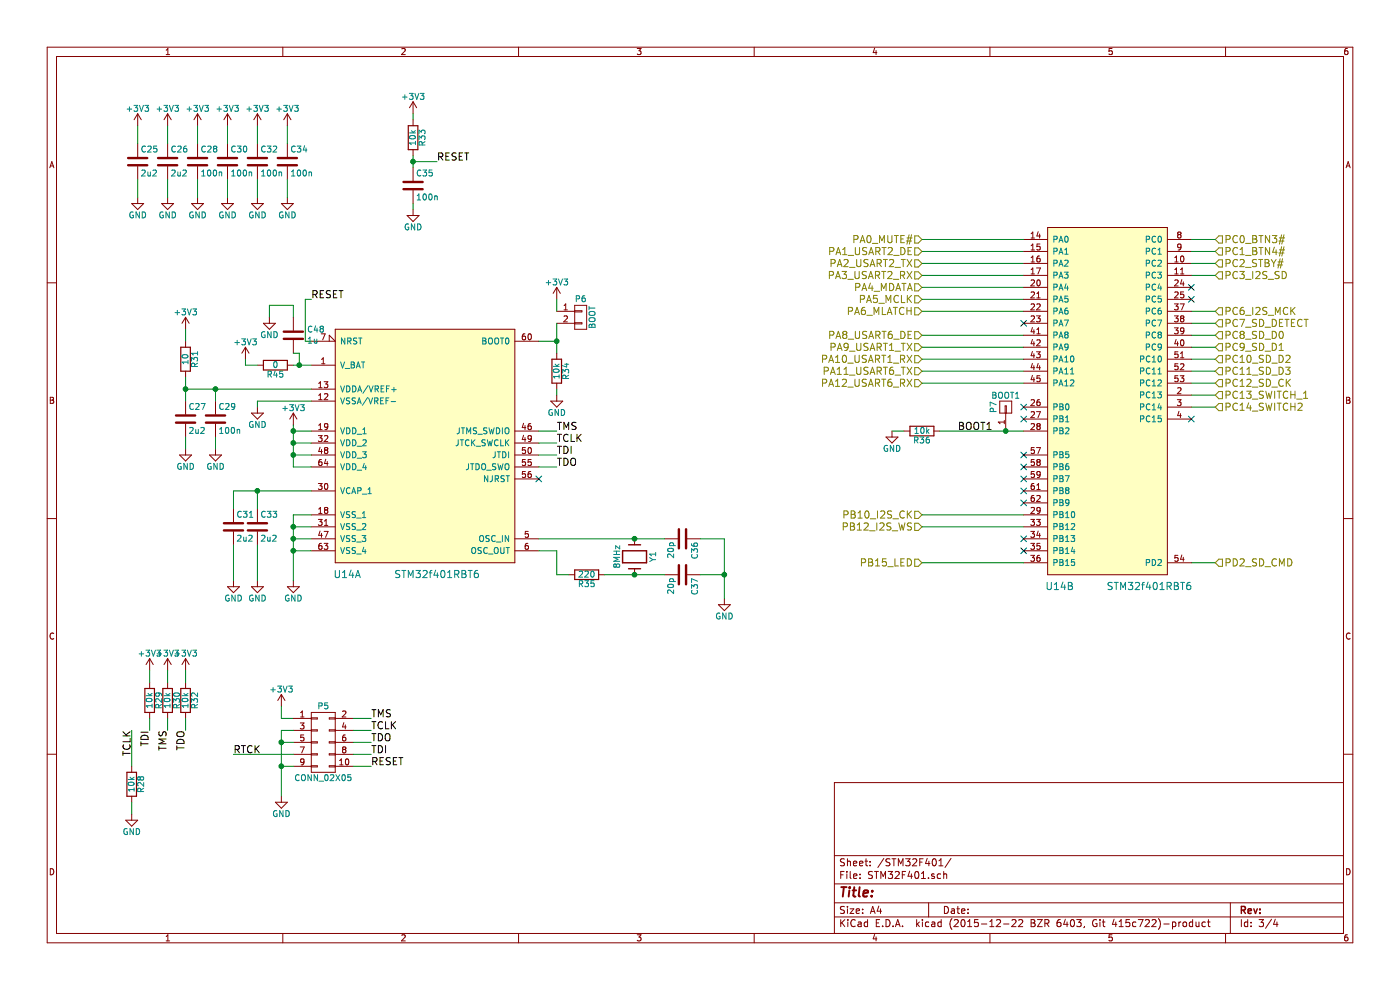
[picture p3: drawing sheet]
EESchema Schematic File Version 2
LIBS:power
LIBS:device
LIBS:transistors
LIBS:conn
LIBS:linear
LIBS:regul
LIBS:74xx
LIBS:cmos4000
LIBS:adc-dac
LIBS:memory
LIBS:xilinx
LIBS:microcontrollers
LIBS:dsp
LIBS:microchip
LIBS:analog_switches
LIBS:motorola
LIBS:texas
LIBS:intel
LIBS:audio
LIBS:interface
LIBS:digital-audio
LIBS:philips
LIBS:display
LIBS:cypress
LIBS:siliconi
LIBS:opto
LIBS:atmel
LIBS:contrib
LIBS:valves
LIBS:connectors
LIBS:ICs
LIBS:PowerAmps
LIBS:Spannungsregler
LIBS:stm32f4discovery
LIBS:Audioplayer_OG_Prototyp-cache
EELAYER 25 0
EELAYER END
$Descr A4 11693 8268
encoding utf-8
Sheet 3 4
Title ""
Date ""
Rev ""
Comp ""
Comment1 ""
Comment2 ""
Comment3 ""
Comment4 ""
$EndDescr
$Comp
L STM32f401RBT6 U14
U 1 1
P 2800 4700
F 0 "U14" H 2900 4600 60  0000 C CNN
F 1 "STM32f401RBT6" H 3650 4600 60  0000 C CNN
F 2 "Housings_QFP:LQFP-64_10x10mm_Pitch0.5mm" H 2800 4700 60  0001 C CNN
F 3 "" H 2800 4700 60  0000 C CNN
	1    2800 4700
	1    0    0    -1  
$EndComp
$Comp
L GND #PWR108
U 1 1
P 2450 4850
F 0 "#PWR108" H 2450 4600 50  0001 C CNN
F 1 "GND" H 2450 4700 50  0000 C CNN
F 2 "" H 2450 4850 50  0000 C CNN
F 3 "" H 2450 4850 50  0000 C CNN
	1    2450 4850
	1    0    0    -1  
$EndComp
$Comp
L GND #PWR100
U 1 1
P 2150 3400
F 0 "#PWR100" H 2150 3150 50  0001 C CNN
F 1 "GND" H 2150 3250 50  0000 C CNN
F 2 "" H 2150 3400 50  0000 C CNN
F 3 "" H 2150 3400 50  0000 C CNN
	1    2150 3400
	1    0    0    -1  
$EndComp
$Comp
L +3V3 #PWR107
U 1 1
P 2450 3550
F 0 "#PWR107" H 2450 3400 50  0001 C CNN
F 1 "+3V3" H 2450 3690 50  0000 C CNN
F 2 "" H 2450 3550 50  0000 C CNN
F 3 "" H 2450 3550 50  0000 C CNN
	1    2450 3550
	1    0    0    -1  
$EndComp
$Comp
L C C33
U 1 1
P 2150 4400
F 0 "C33" H 2175 4500 50  0000 L CNN
F 1 "2u2" H 2175 4300 50  0000 L CNN
F 2 "Capacitors_SMD:C_0603_HandSoldering" H 2188 4250 50  0001 C CNN
F 3 "" H 2150 4400 50  0000 C CNN
	1    2150 4400
	1    0    0    -1  
$EndComp
$Comp
L C C31
U 1 1
P 1950 4400
F 0 "C31" H 1975 4500 50  0000 L CNN
F 1 "2u2" H 1975 4300 50  0000 L CNN
F 2 "Capacitors_SMD:C_0603_HandSoldering" H 1988 4250 50  0001 C CNN
F 3 "" H 1950 4400 50  0000 C CNN
	1    1950 4400
	1    0    0    -1  
$EndComp
$Comp
L GND #PWR101
U 1 1
P 2150 4850
F 0 "#PWR101" H 2150 4600 50  0001 C CNN
F 1 "GND" H 2150 4700 50  0000 C CNN
F 2 "" H 2150 4850 50  0000 C CNN
F 3 "" H 2150 4850 50  0000 C CNN
	1    2150 4850
	1    0    0    -1  
$EndComp
$Comp
L GND #PWR96
U 1 1
P 1950 4850
F 0 "#PWR96" H 1950 4600 50  0001 C CNN
F 1 "GND" H 1950 4700 50  0000 C CNN
F 2 "" H 1950 4850 50  0000 C CNN
F 3 "" H 1950 4850 50  0000 C CNN
	1    1950 4850
	1    0    0    -1  
$EndComp
$Comp
L C C26
U 1 1
P 1400 1350
F 0 "C26" H 1425 1450 50  0000 L CNN
F 1 "2u2" H 1425 1250 50  0000 L CNN
F 2 "Capacitors_SMD:C_0603_HandSoldering" H 1438 1200 50  0001 C CNN
F 3 "" H 1400 1350 50  0000 C CNN
	1    1400 1350
	1    0    0    -1  
$EndComp
$Comp
L C C28
U 1 1
P 1650 1350
F 0 "C28" H 1675 1450 50  0000 L CNN
F 1 "100n" H 1675 1250 50  0000 L CNN
F 2 "Capacitors_SMD:C_0603_HandSoldering" H 1688 1200 50  0001 C CNN
F 3 "" H 1650 1350 50  0000 C CNN
	1    1650 1350
	1    0    0    -1  
$EndComp
$Comp
L C C30
U 1 1
P 1900 1350
F 0 "C30" H 1925 1450 50  0000 L CNN
F 1 "100n" H 1925 1250 50  0000 L CNN
F 2 "Capacitors_SMD:C_0603_HandSoldering" H 1938 1200 50  0001 C CNN
F 3 "" H 1900 1350 50  0000 C CNN
	1    1900 1350
	1    0    0    -1  
$EndComp
$Comp
L C C32
U 1 1
P 2150 1350
F 0 "C32" H 2175 1450 50  0000 L CNN
F 1 "100n" H 2175 1250 50  0000 L CNN
F 2 "Capacitors_SMD:C_0603_HandSoldering" H 2188 1200 50  0001 C CNN
F 3 "" H 2150 1350 50  0000 C CNN
	1    2150 1350
	1    0    0    -1  
$EndComp
$Comp
L C C34
U 1 1
P 2400 1350
F 0 "C34" H 2425 1450 50  0000 L CNN
F 1 "100n" H 2425 1250 50  0000 L CNN
F 2 "Capacitors_SMD:C_0603_HandSoldering" H 2438 1200 50  0001 C CNN
F 3 "" H 2400 1350 50  0000 C CNN
	1    2400 1350
	1    0    0    -1  
$EndComp
$Comp
L GND #PWR86
U 1 1
P 1400 1650
F 0 "#PWR86" H 1400 1400 50  0001 C CNN
F 1 "GND" H 1400 1500 50  0000 C CNN
F 2 "" H 1400 1650 50  0000 C CNN
F 3 "" H 1400 1650 50  0000 C CNN
	1    1400 1650
	1    0    0    -1  
$EndComp
$Comp
L GND #PWR92
U 1 1
P 1650 1650
F 0 "#PWR92" H 1650 1400 50  0001 C CNN
F 1 "GND" H 1650 1500 50  0000 C CNN
F 2 "" H 1650 1650 50  0000 C CNN
F 3 "" H 1650 1650 50  0000 C CNN
	1    1650 1650
	1    0    0    -1  
$EndComp
$Comp
L GND #PWR95
U 1 1
P 1900 1650
F 0 "#PWR95" H 1900 1400 50  0001 C CNN
F 1 "GND" H 1900 1500 50  0000 C CNN
F 2 "" H 1900 1650 50  0000 C CNN
F 3 "" H 1900 1650 50  0000 C CNN
	1    1900 1650
	1    0    0    -1  
$EndComp
$Comp
L GND #PWR99
U 1 1
P 2150 1650
F 0 "#PWR99" H 2150 1400 50  0001 C CNN
F 1 "GND" H 2150 1500 50  0000 C CNN
F 2 "" H 2150 1650 50  0000 C CNN
F 3 "" H 2150 1650 50  0000 C CNN
	1    2150 1650
	1    0    0    -1  
$EndComp
$Comp
L GND #PWR106
U 1 1
P 2400 1650
F 0 "#PWR106" H 2400 1400 50  0001 C CNN
F 1 "GND" H 2400 1500 50  0000 C CNN
F 2 "" H 2400 1650 50  0000 C CNN
F 3 "" H 2400 1650 50  0000 C CNN
	1    2400 1650
	1    0    0    -1  
$EndComp
$Comp
L +3V3 #PWR85
U 1 1
P 1400 1050
F 0 "#PWR85" H 1400 900 50  0001 C CNN
F 1 "+3V3" H 1400 1190 50  0000 C CNN
F 2 "" H 1400 1050 50  0000 C CNN
F 3 "" H 1400 1050 50  0000 C CNN
	1    1400 1050
	1    0    0    -1  
$EndComp
$Comp
L +3V3 #PWR91
U 1 1
P 1650 1050
F 0 "#PWR91" H 1650 900 50  0001 C CNN
F 1 "+3V3" H 1650 1190 50  0000 C CNN
F 2 "" H 1650 1050 50  0000 C CNN
F 3 "" H 1650 1050 50  0000 C CNN
	1    1650 1050
	1    0    0    -1  
$EndComp
$Comp
L +3V3 #PWR94
U 1 1
P 1900 1050
F 0 "#PWR94" H 1900 900 50  0001 C CNN
F 1 "+3V3" H 1900 1190 50  0000 C CNN
F 2 "" H 1900 1050 50  0000 C CNN
F 3 "" H 1900 1050 50  0000 C CNN
	1    1900 1050
	1    0    0    -1  
$EndComp
$Comp
L +3V3 #PWR98
U 1 1
P 2150 1050
F 0 "#PWR98" H 2150 900 50  0001 C CNN
F 1 "+3V3" H 2150 1190 50  0000 C CNN
F 2 "" H 2150 1050 50  0000 C CNN
F 3 "" H 2150 1050 50  0000 C CNN
	1    2150 1050
	1    0    0    -1  
$EndComp
$Comp
L +3V3 #PWR105
U 1 1
P 2400 1050
F 0 "#PWR105" H 2400 900 50  0001 C CNN
F 1 "+3V3" H 2400 1190 50  0000 C CNN
F 2 "" H 2400 1050 50  0000 C CNN
F 3 "" H 2400 1050 50  0000 C CNN
	1    2400 1050
	1    0    0    -1  
$EndComp
$Comp
L C C25
U 1 1
P 1150 1350
F 0 "C25" H 1175 1450 50  0000 L CNN
F 1 "2u2" H 1175 1250 50  0000 L CNN
F 2 "Capacitors_SMD:C_0603_HandSoldering" H 1188 1200 50  0001 C CNN
F 3 "" H 1150 1350 50  0000 C CNN
	1    1150 1350
	1    0    0    -1  
$EndComp
$Comp
L GND #PWR83
U 1 1
P 1150 1650
F 0 "#PWR83" H 1150 1400 50  0001 C CNN
F 1 "GND" H 1150 1500 50  0000 C CNN
F 2 "" H 1150 1650 50  0000 C CNN
F 3 "" H 1150 1650 50  0000 C CNN
	1    1150 1650
	1    0    0    -1  
$EndComp
$Comp
L +3V3 #PWR82
U 1 1
P 1150 1050
F 0 "#PWR82" H 1150 900 50  0001 C CNN
F 1 "+3V3" H 1150 1190 50  0000 C CNN
F 2 "" H 1150 1050 50  0000 C CNN
F 3 "" H 1150 1050 50  0000 C CNN
	1    1150 1050
	1    0    0    -1  
$EndComp
$Comp
L C C29
U 1 1
P 1800 3500
F 0 "C29" H 1825 3600 50  0000 L CNN
F 1 "100n" H 1825 3400 50  0000 L CNN
F 2 "Capacitors_SMD:C_0603_HandSoldering" H 1838 3350 50  0001 C CNN
F 3 "" H 1800 3500 50  0000 C CNN
	1    1800 3500
	1    0    0    -1  
$EndComp
$Comp
L C C27
U 1 1
P 1550 3500
F 0 "C27" H 1575 3600 50  0000 L CNN
F 1 "2u2" H 1575 3400 50  0000 L CNN
F 2 "Capacitors_SMD:C_0603_HandSoldering" H 1588 3350 50  0001 C CNN
F 3 "" H 1550 3500 50  0000 C CNN
	1    1550 3500
	1    0    0    -1  
$EndComp
$Comp
L GND #PWR93
U 1 1
P 1800 3750
F 0 "#PWR93" H 1800 3500 50  0001 C CNN
F 1 "GND" H 1800 3600 50  0000 C CNN
F 2 "" H 1800 3750 50  0000 C CNN
F 3 "" H 1800 3750 50  0000 C CNN
	1    1800 3750
	1    0    0    -1  
$EndComp
$Comp
L GND #PWR89
U 1 1
P 1550 3750
F 0 "#PWR89" H 1550 3500 50  0001 C CNN
F 1 "GND" H 1550 3600 50  0000 C CNN
F 2 "" H 1550 3750 50  0000 C CNN
F 3 "" H 1550 3750 50  0000 C CNN
	1    1550 3750
	1    0    0    -1  
$EndComp
$Comp
L +3V3 #PWR88
U 1 1
P 1550 2750
F 0 "#PWR88" H 1550 2600 50  0001 C CNN
F 1 "+3V3" H 1550 2890 50  0000 C CNN
F 2 "" H 1550 2750 50  0000 C CNN
F 3 "" H 1550 2750 50  0000 C CNN
	1    1550 2750
	1    0    0    -1  
$EndComp
$Comp
L R R31
U 1 1
P 1550 3000
F 0 "R31" V 1630 3000 50  0000 C CNN
F 1 "10" V 1550 3000 50  0000 C CNN
F 2 "Resistors_SMD:R_0603_HandSoldering" V 1480 3000 50  0001 C CNN
F 3 "" H 1550 3000 50  0000 C CNN
	1    1550 3000
	1    0    0    -1  
$EndComp
$Comp
L Crystal Y1
U 1 1
P 5300 4650
F 0 "Y1" H 5300 4800 50  0000 C CNN
F 1 "8MHz" H 5300 4500 50  0000 C CNN
F 2 "Crystals:Crystal_HC49-U_Vertical" H 5300 4650 50  0001 C CNN
F 3 "" H 5300 4650 50  0000 C CNN
	1    5300 4650
	0    1    1    0   
$EndComp
$Comp
L R R35
U 1 1
P 4900 4800
F 0 "R35" V 4980 4800 50  0000 C CNN
F 1 "220" V 4900 4800 50  0000 C CNN
F 2 "Resistors_SMD:R_0603_HandSoldering" V 4830 4800 50  0001 C CNN
F 3 "" H 4900 4800 50  0000 C CNN
	1    4900 4800
	0    1    1    0   
$EndComp
$Comp
L C C36
U 1 1
P 5700 4500
F 0 "C36" H 5725 4600 50  0000 L CNN
F 1 "20p" H 5725 4400 50  0000 L CNN
F 2 "Capacitors_SMD:C_0603_HandSoldering" H 5738 4350 50  0001 C CNN
F 3 "" H 5700 4500 50  0000 C CNN
	1    5700 4500
	0    1    1    0   
$EndComp
$Comp
L C C37
U 1 1
P 5700 4800
F 0 "C37" H 5725 4900 50  0000 L CNN
F 1 "20p" H 5725 4700 50  0000 L CNN
F 2 "Capacitors_SMD:C_0603_HandSoldering" H 5738 4650 50  0001 C CNN
F 3 "" H 5700 4800 50  0000 C CNN
	1    5700 4800
	0    1    1    0   
$EndComp
$Comp
L GND #PWR113
U 1 1
P 6050 5000
F 0 "#PWR113" H 6050 4750 50  0001 C CNN
F 1 "GND" H 6050 4850 50  0000 C CNN
F 2 "" H 6050 5000 50  0000 C CNN
F 3 "" H 6050 5000 50  0000 C CNN
	1    6050 5000
	1    0    0    -1  
$EndComp
$Comp
L R R34
U 1 1
P 4650 3100
F 0 "R34" V 4730 3100 50  0000 C CNN
F 1 "10k" V 4650 3100 50  0000 C CNN
F 2 "Resistors_SMD:R_0603_HandSoldering" V 4580 3100 50  0001 C CNN
F 3 "" H 4650 3100 50  0000 C CNN
	1    4650 3100
	1    0    0    -1  
$EndComp
$Comp
L GND #PWR112
U 1 1
P 4650 3300
F 0 "#PWR112" H 4650 3050 50  0001 C CNN
F 1 "GND" H 4650 3150 50  0000 C CNN
F 2 "" H 4650 3300 50  0000 C CNN
F 3 "" H 4650 3300 50  0000 C CNN
	1    4650 3300
	1    0    0    -1  
$EndComp
$Comp
L CONN_01X02 P6
U 1 1
P 4850 2650
F 0 "P6" H 4850 2800 50  0000 C CNN
F 1 "BOOT" V 4950 2650 50  0000 C CNN
F 2 "Pin_Headers:Pin_Header_Straight_1x02" H 4850 2650 50  0001 C CNN
F 3 "" H 4850 2650 50  0000 C CNN
	1    4850 2650
	1    0    0    -1  
$EndComp
$Comp
L +3V3 #PWR111
U 1 1
P 4650 2500
F 0 "#PWR111" H 4650 2350 50  0001 C CNN
F 1 "+3V3" H 4650 2640 50  0000 C CNN
F 2 "" H 4650 2500 50  0000 C CNN
F 3 "" H 4650 2500 50  0000 C CNN
	1    4650 2500
	1    0    0    -1  
$EndComp
$Comp
L R R36
U 1 1
P 7700 3600
F 0 "R36" V 7780 3600 50  0000 C CNN
F 1 "10k" V 7700 3600 50  0000 C CNN
F 2 "Resistors_SMD:R_0603_HandSoldering" V 7630 3600 50  0001 C CNN
F 3 "" H 7700 3600 50  0000 C CNN
	1    7700 3600
	0    1    1    0   
$EndComp
$Comp
L GND #PWR114
U 1 1
P 7450 3600
F 0 "#PWR114" H 7450 3350 50  0001 C CNN
F 1 "GND" H 7450 3450 50  0000 C CNN
F 2 "" H 7450 3600 50  0000 C CNN
F 3 "" H 7450 3600 50  0000 C CNN
	1    7450 3600
	1    0    0    -1  
$EndComp
Text Label 8000 3600 0    60   ~ 0
BOOT1
Text Label 4650 3600 0    60   ~ 0
TMS
Text Label 4650 3700 0    60   ~ 0
TCLK
Text Label 4650 3900 0    60   ~ 0
TDO
Text Label 2600 2500 0    60   ~ 0
RESET
Text Label 1250 6100 3    60   ~ 0
TDI
Text Label 1550 6100 3    60   ~ 0
TDO
Text Label 1100 6100 3    60   ~ 0
TCLK
Text Label 1400 6100 3    60   ~ 0
TMS
$Comp
L R R29
U 1 1
P 1250 5850
F 0 "R29" V 1330 5850 50  0000 C CNN
F 1 "10k" V 1250 5850 50  0000 C CNN
F 2 "Resistors_SMD:R_0603_HandSoldering" V 1180 5850 50  0001 C CNN
F 3 "" H 1250 5850 50  0000 C CNN
	1    1250 5850
	1    0    0    -1  
$EndComp
$Comp
L R R30
U 1 1
P 1400 5850
F 0 "R30" V 1480 5850 50  0000 C CNN
F 1 "10k" V 1400 5850 50  0000 C CNN
F 2 "Resistors_SMD:R_0603_HandSoldering" V 1330 5850 50  0001 C CNN
F 3 "" H 1400 5850 50  0000 C CNN
	1    1400 5850
	1    0    0    -1  
$EndComp
$Comp
L R R32
U 1 1
P 1550 5850
F 0 "R32" V 1630 5850 50  0000 C CNN
F 1 "10k" V 1550 5850 50  0000 C CNN
F 2 "Resistors_SMD:R_0603_HandSoldering" V 1480 5850 50  0001 C CNN
F 3 "" H 1550 5850 50  0000 C CNN
	1    1550 5850
	1    0    0    -1  
$EndComp
$Comp
L R R28
U 1 1
P 1100 6550
F 0 "R28" V 1180 6550 50  0000 C CNN
F 1 "10k" V 1100 6550 50  0000 C CNN
F 2 "Resistors_SMD:R_0603_HandSoldering" V 1030 6550 50  0001 C CNN
F 3 "" H 1100 6550 50  0000 C CNN
	1    1100 6550
	1    0    0    -1  
$EndComp
$Comp
L GND #PWR81
U 1 1
P 1100 6800
F 0 "#PWR81" H 1100 6550 50  0001 C CNN
F 1 "GND" H 1100 6650 50  0000 C CNN
F 2 "" H 1100 6800 50  0000 C CNN
F 3 "" H 1100 6800 50  0000 C CNN
	1    1100 6800
	1    0    0    -1  
$EndComp
$Comp
L +3V3 #PWR84
U 1 1
P 1250 5600
F 0 "#PWR84" H 1250 5450 50  0001 C CNN
F 1 "+3V3" H 1250 5740 50  0000 C CNN
F 2 "" H 1250 5600 50  0000 C CNN
F 3 "" H 1250 5600 50  0000 C CNN
	1    1250 5600
	1    0    0    -1  
$EndComp
$Comp
L +3V3 #PWR87
U 1 1
P 1400 5600
F 0 "#PWR87" H 1400 5450 50  0001 C CNN
F 1 "+3V3" H 1400 5740 50  0000 C CNN
F 2 "" H 1400 5600 50  0000 C CNN
F 3 "" H 1400 5600 50  0000 C CNN
	1    1400 5600
	1    0    0    -1  
$EndComp
$Comp
L +3V3 #PWR90
U 1 1
P 1550 5600
F 0 "#PWR90" H 1550 5450 50  0001 C CNN
F 1 "+3V3" H 1550 5740 50  0000 C CNN
F 2 "" H 1550 5600 50  0000 C CNN
F 3 "" H 1550 5600 50  0000 C CNN
	1    1550 5600
	1    0    0    -1  
$EndComp
Text HLabel 7700 2200 0    60   Input ~ 0
PA2_USART2_TX
Text HLabel 7700 2300 0    60   Input ~ 0
PA3_USART2_RX
Text HLabel 7700 2900 0    60   Input ~ 0
PA9_USART1_TX
Text HLabel 7700 3000 0    60   Input ~ 0
PA10_USART1_RX
Text HLabel 7700 3100 0    60   Input ~ 0
PA11_USART6_TX
Text HLabel 7700 3200 0    60   Input ~ 0
PA12_USART6_RX
Text HLabel 7700 4300 0    60   Input ~ 0
PB10_I2S_CK
Text HLabel 7700 4400 0    60   Input ~ 0
PB12_I2S_WS
Text HLabel 10150 2300 2    60   Input ~ 0
PC3_I2S_SD
Text HLabel 10150 2600 2    60   Input ~ 0
PC6_I2S_MCK
Text HLabel 10150 2800 2    60   Input ~ 0
PC8_SD_D0
Text HLabel 10150 2900 2    60   Input ~ 0
PC9_SD_D1
Text HLabel 10150 3000 2    60   Input ~ 0
PC10_SD_D2
Text HLabel 10150 3100 2    60   Input ~ 0
PC11_SD_D3
Text HLabel 10150 3200 2    60   Input ~ 0
PC12_SD_CK
Text HLabel 10150 4700 2    60   Input ~ 0
PD2_SD_CMD
Text HLabel 7700 2400 0    60   Input ~ 0
PA4_MDATA
Text HLabel 7700 2500 0    60   Input ~ 0
PA5_MCLK
Text HLabel 7700 2600 0    60   Input ~ 0
PA6_MLATCH
Text HLabel 7700 2100 0    60   Input ~ 0
PA1_USART2_DE
Text HLabel 7700 2800 0    60   Input ~ 0
PA8_USART6_DE
$Comp
L CONN_01X01 P7
U 1 1
P 8400 3400
F 0 "P7" H 8400 3500 50  0000 C CNN
F 1 "BOOT1" V 8500 3400 50  0000 C CNN
F 2 "Pin_Headers:Pin_Header_Straight_1x01" H 8400 3400 50  0001 C CNN
F 3 "" H 8400 3400 50  0000 C CNN
	1    8400 3400
	0    -1   -1   0   
$EndComp
NoConn ~ 9950 2500
NoConn ~ 9950 3500
NoConn ~ 8550 4000
NoConn ~ 8550 4100
NoConn ~ 8550 4200
NoConn ~ 8550 4500
Text HLabel 7700 4700 0    60   Input ~ 0
PB15_LED
NoConn ~ 8550 3400
NoConn ~ 8550 3500
Text HLabel 10150 2700 2    60   Input ~ 0
PC7_SD_DETECT
Text HLabel 10150 3300 2    60   Input ~ 0
PC13_SWITCH_1
Text HLabel 10150 3400 2    60   Input ~ 0
PC14_SWITCH2
$Comp
L R R33
U 1 1
P 3450 1150
F 0 "R33" V 3530 1150 50  0000 C CNN
F 1 "10k" V 3450 1150 50  0000 C CNN
F 2 "Resistors_SMD:R_0603_HandSoldering" V 3380 1150 50  0001 C CNN
F 3 "" H 3450 1150 50  0000 C CNN
	1    3450 1150
	1    0    0    -1  
$EndComp
$Comp
L C C35
U 1 1
P 3450 1550
F 0 "C35" H 3475 1650 50  0000 L CNN
F 1 "100n" H 3475 1450 50  0000 L CNN
F 2 "Capacitors_SMD:C_0603_HandSoldering" H 3488 1400 50  0001 C CNN
F 3 "" H 3450 1550 50  0000 C CNN
	1    3450 1550
	1    0    0    -1  
$EndComp
Text Label 3650 1350 0    60   ~ 0
RESET
Wire Wire Line
	2600 4300 2450 4300
Wire Wire Line
	2450 4300 2450 4850
Wire Wire Line
	2600 4400 2450 4400
Connection ~ 2450 4400
Wire Wire Line
	2600 4500 2450 4500
Connection ~ 2450 4500
Wire Wire Line
	2600 4600 2450 4600
Connection ~ 2450 4600
Wire Wire Line
	2450 3900 2600 3900
Wire Wire Line
	2450 3550 2450 3900
Wire Wire Line
	2600 3800 2450 3800
Connection ~ 2450 3800
Wire Wire Line
	2600 3700 2450 3700
Connection ~ 2450 3700
Wire Wire Line
	2600 3600 2450 3600
Connection ~ 2450 3600
Wire Wire Line
	2600 3350 2150 3350
Wire Wire Line
	2150 3350 2150 3400
Wire Wire Line
	1950 4100 2600 4100
Wire Wire Line
	2150 4100 2150 4250
Wire Wire Line
	1950 4100 1950 4250
Connection ~ 2150 4100
Wire Wire Line
	1950 4850 1950 4550
Wire Wire Line
	2150 4850 2150 4550
Wire Wire Line
	2400 1050 2400 1200
Wire Wire Line
	2400 1650 2400 1500
Wire Wire Line
	2150 1650 2150 1500
Wire Wire Line
	1900 1650 1900 1500
Wire Wire Line
	1650 1650 1650 1500
Wire Wire Line
	1400 1650 1400 1500
Wire Wire Line
	1400 1200 1400 1050
Wire Wire Line
	1650 1200 1650 1050
Wire Wire Line
	1900 1050 1900 1200
Wire Wire Line
	2150 1200 2150 1050
Wire Wire Line
	1150 1650 1150 1500
Wire Wire Line
	1150 1200 1150 1050
Wire Wire Line
	1550 3250 2600 3250
Wire Wire Line
	1800 3250 1800 3350
Wire Wire Line
	1550 3150 1550 3350
Connection ~ 1800 3250
Wire Wire Line
	1550 3750 1550 3650
Wire Wire Line
	1800 3750 1800 3650
Connection ~ 1550 3250
Wire Wire Line
	1550 2850 1550 2750
Wire Wire Line
	4500 4500 5550 4500
Wire Wire Line
	4500 4600 4650 4600
Wire Wire Line
	4650 4600 4650 4800
Wire Wire Line
	4650 4800 4750 4800
Wire Wire Line
	5050 4800 5550 4800
Connection ~ 5300 4800
Connection ~ 5300 4500
Wire Wire Line
	6050 4500 6050 5000
Wire Wire Line
	6050 4800 5850 4800
Wire Wire Line
	6050 4500 5850 4500
Connection ~ 6050 4800
Wire Wire Line
	4650 2700 4650 2950
Wire Wire Line
	4650 2850 4500 2850
Wire Wire Line
	4650 3300 4650 3250
Connection ~ 4650 2850
Wire Wire Line
	4650 2600 4650 2500
Wire Wire Line
	7850 3600 8550 3600
Wire Wire Line
	7550 3600 7450 3600
Wire Wire Line
	2600 2850 2550 2850
Wire Wire Line
	2550 2850 2550 2500
Wire Wire Line
	2550 2500 2600 2500
Wire Wire Line
	4650 3900 4500 3900
Wire Wire Line
	4650 3800 4500 3800
Wire Wire Line
	4650 3700 4500 3700
Wire Wire Line
	4650 3600 4500 3600
Wire Wire Line
	1550 6100 1550 6000
Wire Wire Line
	1400 6100 1400 6000
Wire Wire Line
	1250 6100 1250 6000
Wire Wire Line
	1100 6100 1100 6400
Wire Wire Line
	1100 6800 1100 6700
Wire Wire Line
	1550 5700 1550 5600
Wire Wire Line
	1400 5700 1400 5600
Wire Wire Line
	1250 5700 1250 5600
Wire Wire Line
	10150 2300 9950 2300
Wire Wire Line
	10150 2600 9950 2600
Wire Wire Line
	7700 2200 8550 2200
Wire Wire Line
	8550 2300 7700 2300
Wire Wire Line
	8550 2800 7700 2800
Wire Wire Line
	7700 2900 8550 2900
Wire Wire Line
	7700 3000 8550 3000
Wire Wire Line
	8550 3100 7700 3100
Wire Wire Line
	7700 3200 8550 3200
Wire Wire Line
	7700 4300 8550 4300
Wire Wire Line
	8550 4400 7700 4400
Wire Wire Line
	10150 2800 9950 2800
Wire Wire Line
	9950 2900 10150 2900
Wire Wire Line
	10150 3000 9950 3000
Wire Wire Line
	9950 3100 10150 3100
Wire Wire Line
	10150 3200 9950 3200
Wire Wire Line
	10150 4700 9950 4700
Wire Wire Line
	7700 2600 8550 2600
Wire Wire Line
	8550 2500 7700 2500
Wire Wire Line
	7700 2400 8550 2400
Wire Wire Line
	7700 2100 8550 2100
Connection ~ 8400 3600
Wire Wire Line
	10150 2700 9950 2700
Wire Wire Line
	10150 3400 9950 3400
Wire Wire Line
	9950 3300 10150 3300
Wire Wire Line
	3650 1350 3450 1350
Wire Wire Line
	3450 1300 3450 1400
Connection ~ 3450 1350
$Comp
L +3V3 #PWR109
U 1 1
P 3450 950
F 0 "#PWR109" H 3450 800 50  0001 C CNN
F 1 "+3V3" H 3450 1090 50  0000 C CNN
F 2 "" H 3450 950 50  0000 C CNN
F 3 "" H 3450 950 50  0000 C CNN
	1    3450 950 
	1    0    0    -1  
$EndComp
Wire Wire Line
	3450 1000 3450 950 
$Comp
L GND #PWR110
U 1 1
P 3450 1750
F 0 "#PWR110" H 3450 1500 50  0001 C CNN
F 1 "GND" H 3450 1600 50  0000 C CNN
F 2 "" H 3450 1750 50  0000 C CNN
F 3 "" H 3450 1750 50  0000 C CNN
	1    3450 1750
	1    0    0    -1  
$EndComp
Wire Wire Line
	3450 1750 3450 1700
$Comp
L GND #PWR104
U 1 1
P 2350 6650
F 0 "#PWR104" H 2350 6400 50  0001 C CNN
F 1 "GND" H 2350 6500 50  0000 C CNN
F 2 "" H 2350 6650 50  0000 C CNN
F 3 "" H 2350 6650 50  0000 C CNN
	1    2350 6650
	1    0    0    -1  
$EndComp
$Comp
L +3V3 #PWR103
U 1 1
P 2350 5900
F 0 "#PWR103" H 2350 5750 50  0001 C CNN
F 1 "+3V3" H 2350 6040 50  0000 C CNN
F 2 "" H 2350 5900 50  0000 C CNN
F 3 "" H 2350 5900 50  0000 C CNN
	1    2350 5900
	1    0    0    -1  
$EndComp
Text Label 3100 6300 0    60   ~ 0
TDI
Text Label 3100 6000 0    60   ~ 0
TMS
Text Label 3100 6100 0    60   ~ 0
TCLK
Text Label 1950 6300 0    60   ~ 0
RTCK
Text Label 3100 6200 0    60   ~ 0
TDO
Text Label 3100 6400 0    60   ~ 0
RESET
Wire Wire Line
	2450 6000 2350 6000
Wire Wire Line
	2350 6000 2350 5900
$Comp
L CONN_02X05 P5
U 1 1
P 2700 6200
F 0 "P5" H 2700 6500 50  0000 C CNN
F 1 "CONN_02X05" H 2700 5900 50  0000 C CNN
F 2 "Connect:VASCH5x2" H 2700 5000 60  0001 C CNN
F 3 "" H 2700 5000 60  0000 C CNN
	1    2700 6200
	1    0    0    -1  
$EndComp
Wire Wire Line
	2450 6100 2350 6100
Wire Wire Line
	2350 6100 2350 6650
Wire Wire Line
	2350 6200 2450 6200
Connection ~ 2350 6200
Wire Wire Line
	2450 6400 2350 6400
Connection ~ 2350 6400
Wire Wire Line
	2450 6300 1950 6300
Wire Wire Line
	3100 6400 2950 6400
Wire Wire Line
	3100 6300 2950 6300
Wire Wire Line
	2950 6200 3100 6200
Wire Wire Line
	3100 6100 2950 6100
Wire Wire Line
	3100 6000 2950 6000
Text Label 4650 3800 0    60   ~ 0
TDI
NoConn ~ 4500 4000
Text HLabel 10150 2200 2    60   Input ~ 0
PC2_STBY#
Text HLabel 7700 2000 0    60   Input ~ 0
PA0_MUTE#
$Comp
L STM32f401RBT6 U14
U 2 1
P 8750 4800
F 0 "U14" H 8850 4700 60  0000 C CNN
F 1 "STM32f401RBT6" H 9600 4700 60  0000 C CNN
F 2 "Housings_QFP:LQFP-64_10x10mm_Pitch0.5mm" H 8750 4800 60  0001 C CNN
F 3 "" H 8750 4800 60  0000 C CNN
	2    8750 4800
	1    0    0    -1  
$EndComp
Wire Wire Line
	10150 2200 9950 2200
Text HLabel 10150 2000 2    60   Input ~ 0
PC0_BTN3#
Text HLabel 10150 2100 2    60   Input ~ 0
PC1_BTN4#
Wire Wire Line
	10150 2000 9950 2000
Wire Wire Line
	9950 2100 10150 2100
NoConn ~ 8550 4600
NoConn ~ 8550 3900
NoConn ~ 8550 3800
NoConn ~ 8550 2700
Wire Wire Line
	7700 4700 8550 4700
NoConn ~ 9950 2400
Wire Wire Line
	8550 2000 7700 2000
$Comp
L R R45
U 1 1
P 2300 3050
F 0 "R45" V 2380 3050 50  0000 C CNN
F 1 "0" V 2300 3050 50  0000 C CNN
F 2 "Resistors_SMD:R_0603_HandSoldering" V 2230 3050 50  0001 C CNN
F 3 "" H 2300 3050 50  0000 C CNN
	1    2300 3050
	0    1    1    0   
$EndComp
Wire Wire Line
	2600 3050 2450 3050
$Comp
L C C48
U 1 1
P 2450 2800
F 0 "C48" H 2565 2846 50  0000 L CNN
F 1 "1u" H 2565 2754 50  0000 L CNN
F 2 "Capacitors_SMD:C_0603_HandSoldering" H 2488 2650 50  0001 C CNN
F 3 "" H 2450 2800 50  0000 C CNN
	1    2450 2800
	1    0    0    -1  
$EndComp
Wire Wire Line
	2450 2950 2500 2950
Wire Wire Line
	2500 2950 2500 3050
Connection ~ 2500 3050
$Comp
L +3V3 #PWR97
U 1 1
P 2050 3000
F 0 "#PWR97" H 2050 2850 50  0001 C CNN
F 1 "+3V3" H 2050 3140 50  0000 C CNN
F 2 "" H 2050 3000 50  0000 C CNN
F 3 "" H 2050 3000 50  0000 C CNN
	1    2050 3000
	1    0    0    -1  
$EndComp
Wire Wire Line
	2150 3050 2050 3050
Wire Wire Line
	2050 3050 2050 3000
$Comp
L GND #PWR102
U 1 1
P 2250 2650
F 0 "#PWR102" H 2250 2400 50  0001 C CNN
F 1 "GND" H 2250 2500 50  0000 C CNN
F 2 "" H 2250 2650 50  0000 C CNN
F 3 "" H 2250 2650 50  0000 C CNN
	1    2250 2650
	1    0    0    -1  
$EndComp
Wire Wire Line
	2450 2650 2450 2550
Wire Wire Line
	2450 2550 2250 2550
Wire Wire Line
	2250 2550 2250 2650
$EndSCHEMATC
